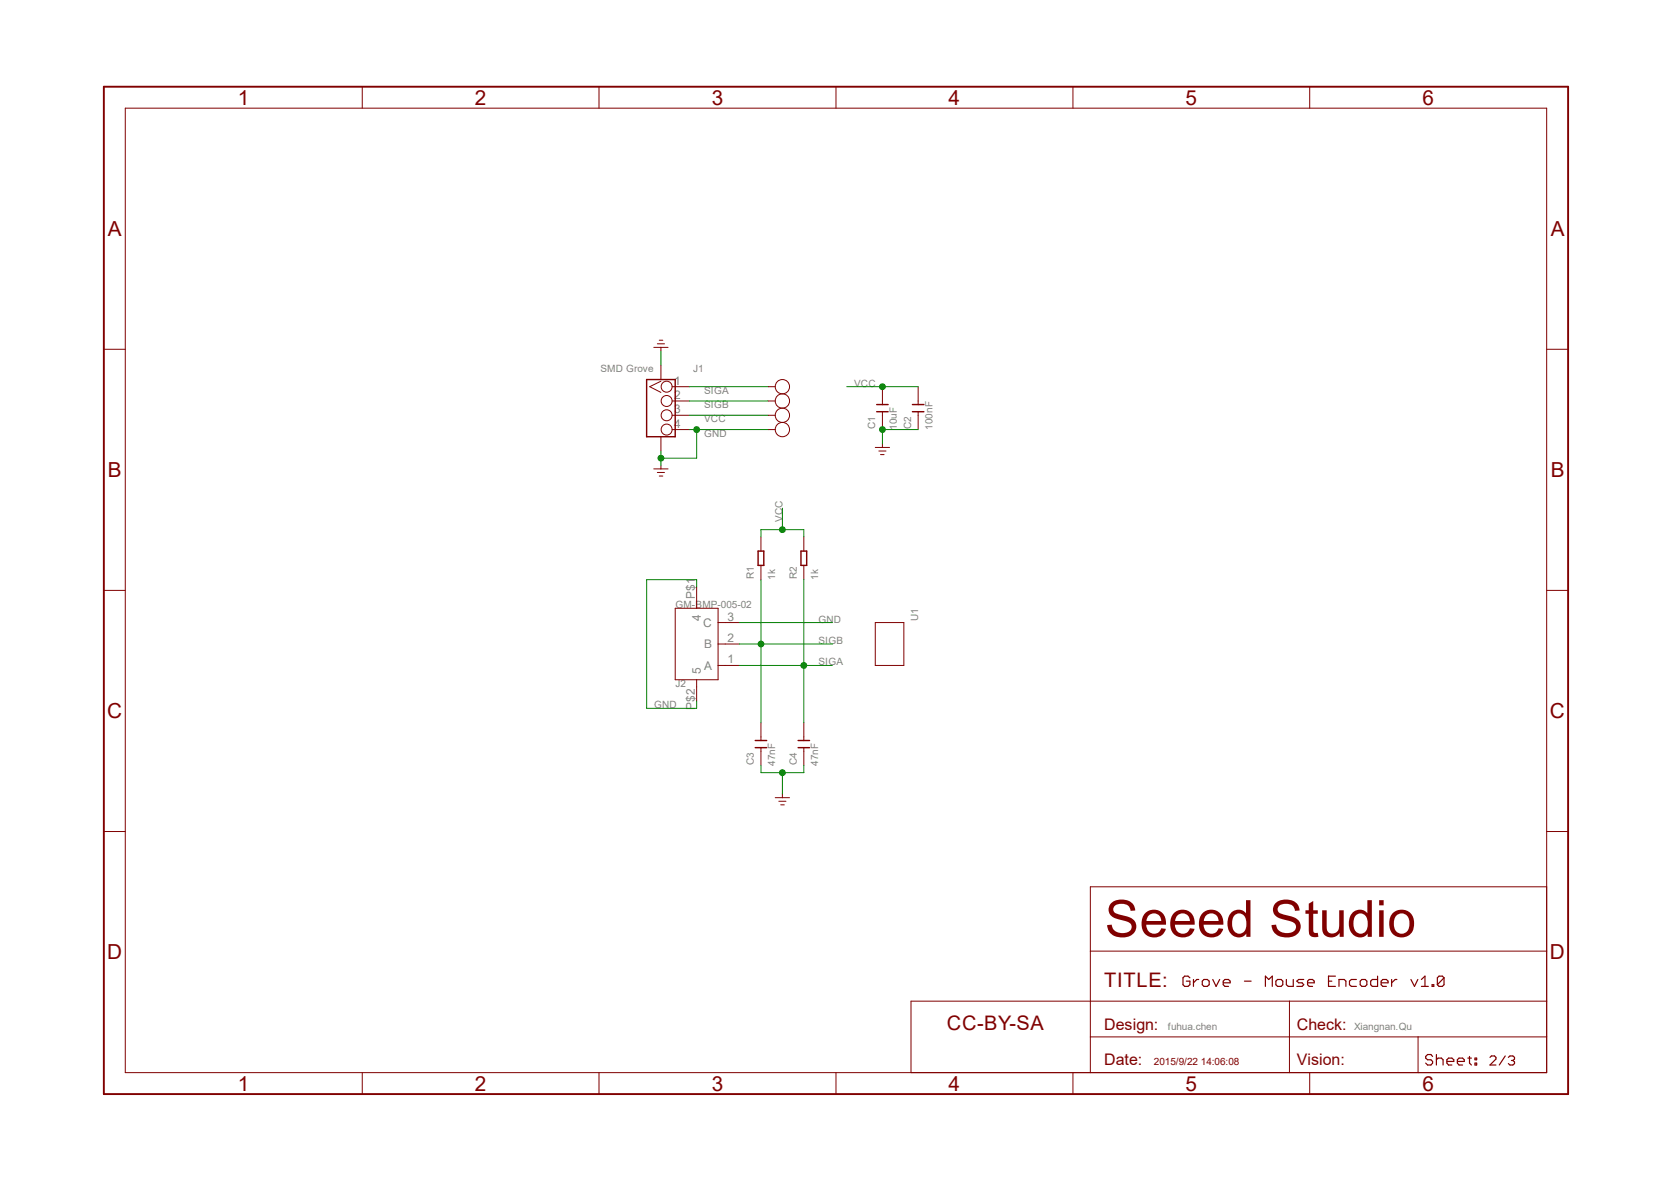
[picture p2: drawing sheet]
<svg xmlns="http://www.w3.org/2000/svg" width="297mm" height="210mm" viewBox="0 0 297 210" stroke-linecap="round" stroke-linejoin="round" font-family="sans-serif">
<g fill="none" stroke="#800000" stroke-width=".18">
<path d="M22.3 19.2h252.6v171.4h-252.6zM64.4 15.4v3.8M106.5 15.4v3.8M148.6 15.4v3.8M190.7 15.4v3.8M232.8 15.4v3.8M18.5 62.1h3.8M116.2 61.7h2.5M116.8 61.1h1.3M117.2 60.5h.6M117.5 67.7l-2 1 2 1M117.5 61.7v.7"/>
<path d="M117.5 64.9v2.5M117.5 77.6v2.5M119.5 68.7h3.1M119.5 71.2h3.1M119.5 73.8h3.1M119.5 76.3h3.1M136.5 68.7h1.3M136.5 71.2h1.3M136.5 73.8h1.3M136.5 76.3h1.3M155.6 79.5h2.5M156.8 68.7v3.2"/>
<path d="M156.8 73.2v3.1M156.8 78.9v.6M163.2 68.7v3.2M163.2 73.2v3.1M274.9 62.1h3.8M116.2 83.3h2.5M116.8 83.9h1.3M117.2 84.6h.6M117.5 82.7v.6M135.3 95.4v2.5M142.9 95.4v2.5M156.2 80.1h1.3"/>
<path d="M156.5 80.8h.6M18.5 104.9h3.8M120 108.1h7.6v12.7h-7.6zM123.8 104.3v3.8M127.6 118.2h3.8M127.6 110.6h3.8M127.6 114.4h3.8M135.3 100.5v2.5M142.9 100.5v2.5M155.6 110.6h5.1v7.6h-5.1zM274.9 104.9h3.8M123.8 120.8v3.8"/>
<path d="M135.3 128.4v3.2M135.3 132.8v3.2M142.9 128.4v3.2M142.9 132.8v3.2M18.5 147.7h3.8M137.8 141.7h2.5M138.4 142.4h1.3M138.8 143h.6M139.1 141.1v.6M274.9 157.6h-81.1v33M274.9 147.7h3.8M193.7 177.9h-31.8v12.7"/>
<path d="M193.8 177.9h81.1M193.8 169h81.1M229.2 177.9v12.7M64.4 190.6v3.8M106.5 190.6v3.8M148.6 190.6v3.8M190.7 190.6v3.8M193.8 184.2h81.1M232.8 190.6v3.8M252.1 184.2v6.4"/>
<circle cx="118.5" cy="68.7" r=".98"/>
<circle cx="118.5" cy="76.3" r=".98"/>
<circle cx="118.5" cy="71.2" r=".98"/>
<circle cx="118.5" cy="73.8" r=".98"/>
<circle cx="139.1" cy="76.3" r="1.27"/>
<circle cx="139.1" cy="68.7" r="1.27"/>
<circle cx="139.1" cy="73.8" r="1.27"/>
<circle cx="139.1" cy="71.2" r="1.27"/>
</g>
<g fill="none" stroke="#800000" stroke-width=".21">
<path d="M211.5 173.7l-.3-.3h-.6l-.3 .3v1.3l.3 .3h.6l.3-.3v-.7h-.6M212.1 174v1.3M213.1 174h-.4l-.6 .6M213.7 174.3l.3-.3h.6l.3 .3v.7l-.3 .3h-.6l-.3-.3zM215.6 174l.6 1.3 .6-1.3M217.4 174.6h1.3v-.3l-.3-.3h-.7l-.3 .3v.7l.3 .3h.7M221.2 174.3h1.2M224.9 175.3v-1.9l.6 .6 .6-.6v1.9M226.8 174.3l.3-.3h.6l.3 .3v.7l-.3 .3h-.6l-.3-.3zM228.6 174v1l.4 .3h.9v-1.3M231.7 174h-.9l-.3 .3 .3 .3h.6l.3 .4-.3 .3h-.9M232.4 174.6h1.2v-.3l-.3-.3h-.6l-.3 .3v.7l.3 .3h.6"/>
<path d="M236.1 174.3h.6M237.4 173.4h-1.3v1.9h1.3M238 175.3v-1.3h.9l.3 .3v1M241.1 174h-.9l-.3 .3v.7l.3 .3h.9M241.8 174.3l.3-.3h.6l.3 .3v.7l-.3 .3h-.6l-.3-.3zM244.9 173.4v1.9h-1l-.3-.3v-.7l.3-.3h1M245.5 174.6h1.2v-.3l-.3-.3h-.6l-.3 .3v.7l.3 .3h.6M247.4 174v1.3M248.3 174h-.3l-.6 .6M250.8 174l.6 1.3 .6-1.3M252.6 175.3h1.3M252.6 174l.7-.6v1.9"/>
<path d="M254.6 175h.2v.3h-.2zM256.7 173.7l-.3-.3h-.6l-.3 .3v1.3M256.7 173.7v1.3l-.3 .3h-.6l-.3-.3M256.7 173.7l-1.2 1.3M254.6 187.7l-.3-.3h-.6l-.3 .3v.3l.3 .3h.6l.3 .3v.3l-.3 .3h-.6l-.3-.3M255.3 187.4v1.8M255.3 188.3l.3-.3h.6l.3 .3v.9M257.2 188.6h1.2v-.3l-.3-.3h-.6l-.3 .3v.6l.3 .3h.6M259 188.6h1.3v-.3l-.3-.3h-.7l-.3 .3v.6l.3 .3h.7M260.9 188h.6M261.2 187.7v1.2l.3 .3M262.2 188.9h.3v.3h-.3z"/>
<path d="M262.2 188h.3v.3h-.3zM264.8 187.9l.3-.3h.5l.3 .3v.3l-1.1 1h1.1M267.5 187.6l-1 1.6M268.1 187.9l.3-.3h.5l.3 .3v.3l-.3 .2M268.6 188.4h.3M268.9 188.4l.3 .3v.3l-.3 .2h-.5l-.3-.2"/>
</g>
<path d="M18.5 15.4h260.2v179h-260.2z" fill="none" stroke="#800000" stroke-width=".34"/>
<path d="M114.9 67.4h5.1v10.2h-5.1zM155.8 73.2h2.1M155.8 71.9h2.1M162.2 73.2h2M162.2 71.9h2M134.7 97.9h1.1v2.6h-1.1zM142.4 97.9h1v2.6h-1zM134.2 132.8h2.1M134.2 131.6h2.1M141.9 132.8h2M141.9 131.6h2" fill="none" stroke="#800000" stroke-width=".25"/>
<path d="M122.6 73.8h13.9M150.5 68.7h12.7" fill="none" stroke="#008000" stroke-width=".18"/>
<circle cx="156.8" cy="68.7" r=".51" fill="#008000"/>
<g fill="none" stroke="#008000" stroke-width=".18">
<path d="M135.3 95.4v-1.3h7.6v1.3M139.1 90.3v3.8"/>
<circle cx="156.8" cy="68.7" r=".51"/>
</g>
<circle cx="139.1" cy="94.1" r=".51" fill="#008000"/>
<g fill="none" stroke="#008000" stroke-width=".18">
<path d="M117.5 81.4v1.3"/>
<circle cx="139.1" cy="94.1" r=".51"/>
</g>
<circle cx="117.5" cy="81.4" r=".51" fill="#008000"/>
<g fill="none" stroke="#008000" stroke-width=".18">
<path d="M122.6 76.3h13.9M123.8 76.3v5.1h-6.3v-1.3"/>
<circle cx="117.5" cy="81.4" r=".51"/>
</g>
<circle cx="123.8" cy="76.3" r=".51" fill="#008000"/>
<g fill="none" stroke="#008000" stroke-width=".18">
<path d="M117.5 62.4v2.5M163.2 76.3h-6.4v2.6"/>
<circle cx="123.8" cy="76.3" r=".51"/>
</g>
<circle cx="156.8" cy="76.3" r=".51" fill="#008000"/>
<g fill="none" stroke="#008000" stroke-width=".18">
<path d="M135.3 136v1.3h7.6v-1.3M139.1 137.3v3.8"/>
<circle cx="156.8" cy="76.3" r=".51"/>
</g>
<circle cx="139.1" cy="137.3" r=".51" fill="#008000"/>
<g fill="none" stroke="#008000" stroke-width=".18">
<path d="M122.6 68.7h13.9M123.8 104.3v-1.3h-8.9v22.9h8.9v-1.3M131.4 110.6h16.6M131.4 118.2h16.6"/>
<circle cx="139.1" cy="137.3" r=".51"/>
</g>
<circle cx="142.9" cy="118.2" r=".51" fill="#008000"/>
<g fill="none" stroke="#008000" stroke-width=".18">
<path d="M122.6 71.2h13.9M131.4 114.4h16.6M135.3 103v11.4M142.9 103v25.4"/>
<circle cx="142.9" cy="118.2" r=".51"/>
</g>
<circle cx="135.3" cy="114.4" r=".51" fill="#008000"/>
<g fill="none" stroke="#008000" stroke-width=".18">
<path d="M135.3 114.4v14"/>
<circle cx="135.3" cy="114.4" r=".51"/>
</g>
<text font-size="9.1" fill="#800000" x="196.4" y="166.5">Seeed Studio</text>
<g font-size="3.7" fill="#800000">
<text x="42.3" y="18.6">1</text>
<text x="84.4" y="18.6">2</text>
<text x="126.5" y="18.6">3</text>
<text x="168.6" y="18.6">4</text>
<text x="210.7" y="18.6">5</text>
<text x="252.9" y="18.6">6</text>
<text x="19.2" y="42">A</text>
<text x="275.6" y="42">A</text>
<text x="19.2" y="84.8">B</text>
<text x="275.6" y="84.8">B</text>
<text x="19" y="127.6">C</text>
<text x="275.5" y="127.6">C</text>
<text x="19" y="170.5">D</text>
<text x="275.5" y="170.5">D</text>
<text x="42.3" y="193.8">1</text>
<text x="84.4" y="193.8">2</text>
<text x="126.5" y="193.8">3</text>
<text x="168.6" y="193.8">4</text>
<text x="210.7" y="193.8">5</text>
<text x="252.9" y="193.8">6</text>
</g>
<g font-size="3.6" fill="#800000">
<text x="196.3" y="175.3">TITLE:</text>
<text x="168.3" y="183">CC-BY-SA</text>
</g>
<g font-size="2.8" fill="#800000">
<text x="196.3" y="183">Design:</text>
<text x="230.5" y="183">Check:</text>
<text x="196.3" y="189.3">Date:</text>
<text x="230.5" y="189.3">Vision:</text>
</g>
<g font-size="2.1" fill="#808080">
<text x="119.8" y="68.4">1</text>
<text x="119.8" y="70.9">2</text>
<text x="119.8" y="73.4">3</text>
<text x="119.8" y="76">4</text>
<text x="123.5" y="106.4" transform="rotate(-90 123.5 106.4)">P$1</text>
<text x="124.6" y="110.3" transform="rotate(-90 124.6 110.3)">4</text>
<text x="125" y="111.4">C</text>
<text x="129.3" y="110.3">3</text>
<text x="124.6" y="119.7" transform="rotate(-90 124.6 119.7)">5</text>
<text x="125.1" y="119">A</text>
<text x="125.1" y="115.2">B</text>
<text x="129.3" y="117.9">1</text>
<text x="129.3" y="114">2</text>
<text x="123.5" y="126.2" transform="rotate(-90 123.5 126.2)">P$2</text>
</g>
<g font-size="1.8" fill="#808080">
<text x="106.7" y="66.2">SMD Grove</text>
<text x="123.2" y="66.2">J1</text>
<text x="125.1" y="70">SIGA</text>
<text x="151.8" y="68.7">VCC</text>
<text x="125.1" y="75.1">VCC</text>
<text x="125.1" y="77.6">GND</text>
<text x="125.1" y="72.5">SIGB</text>
<text x="155.6" y="76.3" transform="rotate(-90 155.6 76.3)">C1</text>
<text x="159.4" y="76.3" transform="rotate(-90 159.4 76.3)">10uF</text>
<text x="161.9" y="76.3" transform="rotate(-90 161.9 76.3)">C2</text>
<text x="165.7" y="76.3" transform="rotate(-90 165.7 76.3)">100nF</text>
<text x="139.1" y="92.8" transform="rotate(-90 139.1 92.8)">VCC</text>
<text x="134" y="103" transform="rotate(-90 134 103)">R1</text>
<text x="137.8" y="103" transform="rotate(-90 137.8 103)">1k</text>
<text x="141.6" y="103" transform="rotate(-90 141.6 103)">R2</text>
<text x="145.4" y="103" transform="rotate(-90 145.4 103)">1k</text>
<text x="120.1" y="108.1">GM-BMP-005-02</text>
<text x="145.5" y="110.6">GND</text>
<text x="163.2" y="110.3" transform="rotate(-90 163.2 110.3)">U1</text>
<text x="145.5" y="118.2">SIGA</text>
<text x="145.5" y="114.4">SIGB</text>
<text x="116.2" y="125.9">GND</text>
<text x="120.1" y="122">J2</text>
<text x="134" y="136" transform="rotate(-90 134 136)">C3</text>
<text x="137.8" y="136" transform="rotate(-90 137.8 136)">47nF</text>
<text x="141.6" y="136" transform="rotate(-90 141.6 136)">C4</text>
<text x="145.4" y="136" transform="rotate(-90 145.4 136)">47nF</text>
<text x="207.6" y="183">fuhua.chen</text>
<text x="240.7" y="183">Xiangnan.Qu</text>
</g>
<text font-size="1.8" fill="#800000" x="205.1" y="189.3">2015/9/22 14:06:08</text>
</svg>
